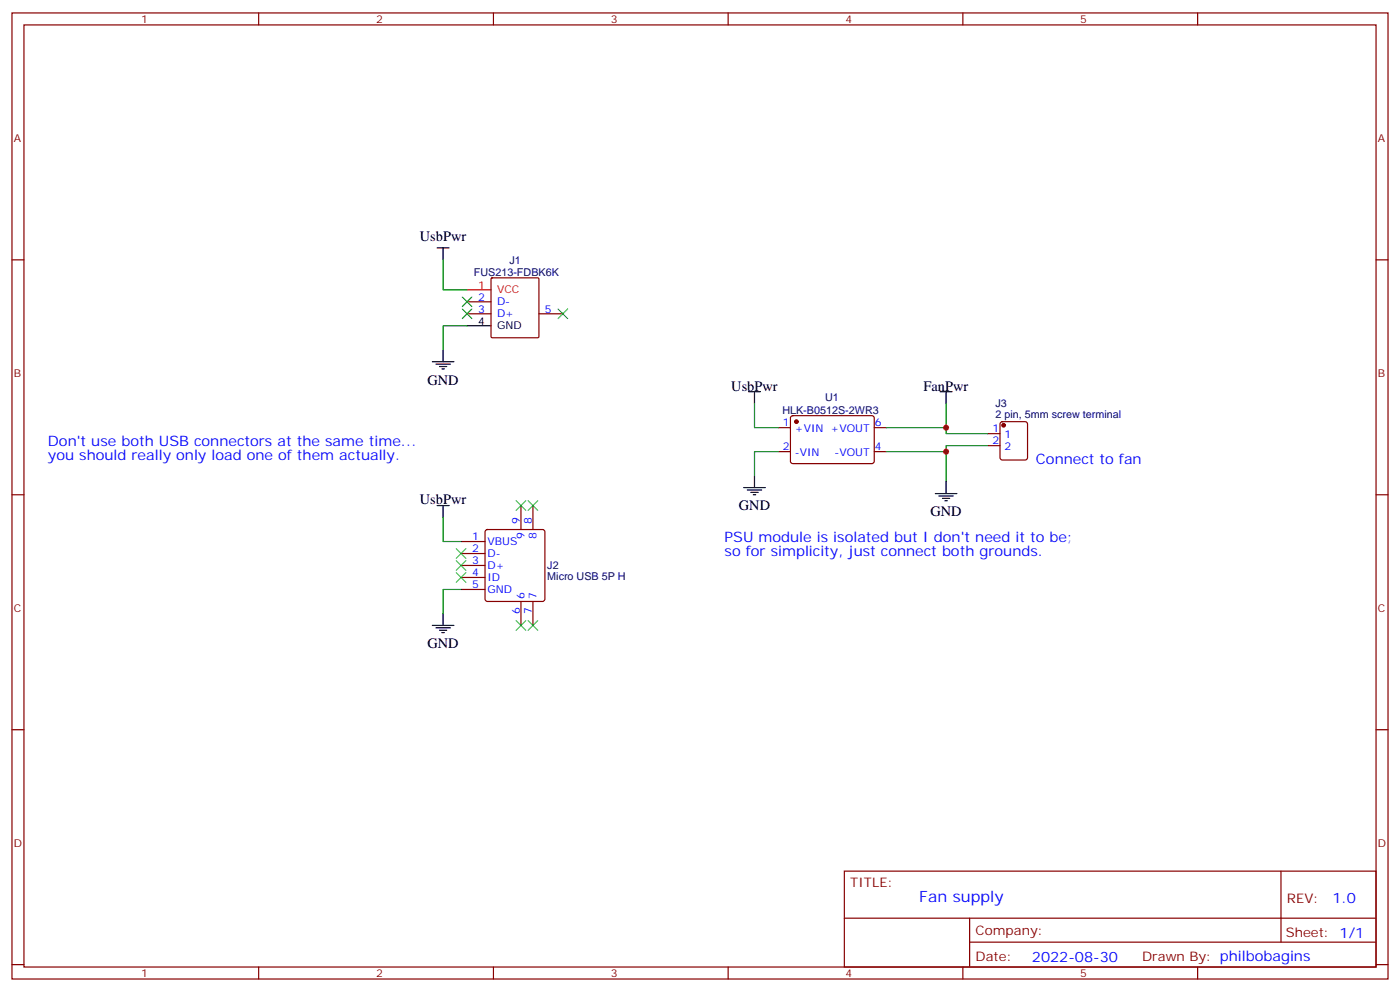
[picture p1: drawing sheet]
<svg xmlns="http://www.w3.org/2000/svg" width="412mm" height="292mm" viewBox="0 0 412 292" stroke-linecap="round" stroke-linejoin="round" font-family="sans-serif">
<g fill="none" stroke="#870000" stroke-width=".35">
<path d="M3.5 3.8h405.4v284.3h-405.4zM7.1 7.3h398.2v277.3h-398.2zM76.2 3.8v3.5M145.3 3.8v3.5M214.5 3.8v3.5M283.6 3.8v3.5M352.8 3.8v3.5M3.5 76.5h3.6M405.3 76.5h3.6M137.6 92.4h7M137.6 88.8h7M144.7 81.9l.3-.1h13.4l.3 .1v17.2l-.1 .3h-13.6l-.3-.2z"/>
<path d="M158.7 92.4h7.1M229.3 125.9h3.5M229.3 132.9h3.5M233.1 122.5l.4-.2 23.6 .1 .4 .6v13l-.7 .5-23.5-.1-.5-.7v-12.7zM257.5 125.9h3.6M257.5 132.9h3.6M291 127.6h3.6M291 131.2h3.6M294.8 124.3l.5-.2h6.7l.5 .2 .2 .5v9.9l-.3 .5-.4 .2h-6.7l-.5-.2-.2-.5v-9.9zM3.5 145.6h3.6M135.8 159.4h7.1M143.1 156.1l.5-.2h16.2l.5 .2 .2 .5v19.7l-.2 .5-.5 .2h-16.2l-.5-.2-.2-.5v-19.7z"/>
<path d="M153.5 148.8v7.1M157 148.8v7.1M405.3 145.6h3.6M135.8 162.9h7.1M135.8 166.4h7.1M135.8 170h7.1M135.8 173.5h7.1M153.5 177v7.1M157 177v7.1M3.5 214.8h3.6M405.3 214.8h3.6M248.7 256.4h156.6v28.2h-156.6z"/>
<path d="M377.3 256.4v20.9M248.7 270.2h156.5M285.6 277.3h119.6M285.6 270.2v14.2M3.5 283.9h3.6M76.2 284.6v3.5M145.3 284.6v3.5M214.5 284.6v3.5M283.6 284.6v3.5M352.8 284.6v3.5M405.3 283.9h3.6"/>
</g>
<g fill="#870000" stroke="#870000" stroke-width=".35">
<circle cx="234.6" cy="124.1" r=".53"/>
<circle cx="295.6" cy="125.2" r=".53"/>
</g>
<path d="M130.5 76.5v8.8h7.1M137.6 95.9h-7.1v7M222.2 118.8v7.1h7.1M278.7 118.8v7.1M229.3 132.9h-7.1v7.1M261.1 125.9h17.6v1.7h12.3M278.7 132.9v8.8M291 131.2h-12.3v1.7h-17.6M130.5 152.3v7.1h5.3M135.8 173.5h-5.3v7.1" fill="none" stroke="#008700" stroke-width=".35"/>
<g fill="none" stroke="#000" stroke-width=".35">
<path d="M128.8 73h3.5M130.5 73v3.5M137.6 95.9h7M127.4 106.5h6.3M128.4 107.2h4.2M129.5 107.9h2.1M130.2 108.6h.7M130.5 102.9v3.6M220.5 115.3h3.5M222.2 115.3v3.5M276.9 115.3h3.6M278.7 115.3v3.5"/>
<path d="M222.2 140v3.5M128.8 148.8h3.5M130.5 148.8v3.5M219.1 143.5h6.3M220.1 144.2h4.3M221.2 144.9h2.1M221.9 145.6h.7M275.5 145.3h6.4M276.6 146h4.2M277.6 146.7h2.2M278.3 147.4h.7M278.7 141.7v3.6"/>
<path d="M127.4 184.1h6.3M128.4 184.8h4.2M129.5 185.5h2.1M130.2 186.2h.7M130.5 180.6v3.5"/>
</g>
<path d="M137.6 85.3h7" fill="none" stroke="#f00" stroke-width=".35"/>
<g fill="none" stroke="#3c3" stroke-width=".35">
<path d="M136.2 87.4l2.8 2.8M136.2 90.9l2.8 2.9M139 87.4l-2.8 2.8M139 90.9l-2.8 2.9M164.4 90.9l2.8 2.9M167.2 90.9l-2.8 2.9M152 147.4l2.9 2.8M154.9 147.4l-2.9 2.8M155.6 147.4l2.8 2.8M158.4 147.4l-2.8 2.8M134.4 168.6l2.8 2.8M134.4 165l2.8 2.9"/>
<path d="M134.4 161.5l2.8 2.8M137.2 165l-2.8 2.9M137.2 168.6l-2.8 2.8M137.2 161.5l-2.8 2.8M152 182.7l2.9 2.8M154.9 182.7l-2.9 2.8M155.6 182.7l2.8 2.8M158.4 182.7l-2.8 2.8"/>
</g>
<g fill="#c00">
<circle cx="278.7" cy="132.9" r=".88"/>
<circle cx="278.7" cy="125.9" r=".88"/>
</g>
<text font-size="4.6" fill="#00f" x="270.8" y="265.4">Fan supply</text>
<g font-size="4.2">
<text x="123.7" y="70.8">UsbPwr</text>
<text x="125.9" y="113.2">GND</text>
<text x="215.4" y="114.9">UsbPwr</text>
<text x="272" y="114.9">FanPwr</text>
<text x="123.7" y="148.4">UsbPwr</text>
<text x="217.7" y="150.2">GND</text>
<text x="274.1" y="152">GND</text>
<text x="125.9" y="190.8">GND</text>
</g>
<g font-size="4.2" fill="#00f">
<text x="14.1" y="131.2">Don't use both USB connectors at the same time...</text>
<text x="14.1" y="135.4">you should really only load one of them actually.</text>
<text x="305.2" y="136.5">Connect to fan</text>
<text x="213.4" y="159.4">PSU module is isolated but I don't need it to be;</text>
<text x="213.4" y="163.6">so for simplicity, just connect both grounds.</text>
<text x="392.5" y="265.7">1.0</text>
<text x="304" y="283">2022-08-30</text>
</g>
<g font-size="3.9" fill="#800">
<text x="250.5" y="261">TITLE:</text>
<text x="379.1" y="265.7">REV:</text>
<text x="287.4" y="275.2">Company:</text>
<text x="378.7" y="275.8">Sheet: 1/1</text>
<text x="287.4" y="282.9">Date:</text>
<text x="336.4" y="282.9">Drawn By: philbobagins</text>
</g>
<g font-size="3.2" fill="#800">
<text x="41.6" y="6.8">1</text>
<text x="110.8" y="6.8">2</text>
<text x="179.9" y="6.8">3</text>
<text x="249.1" y="6.8">4</text>
<text x="318.2" y="6.8">5</text>
<text x="4.1" y="41.9">A</text>
<text x="405.9" y="41.9">A</text>
<text x="4.1" y="111.1">B</text>
<text x="405.9" y="111.1">B</text>
<text x="4.1" y="180.2">C</text>
<text x="405.9" y="180.2">C</text>
<text x="4.1" y="249.3">D</text>
<text x="405.9" y="249.3">D</text>
<text x="41.6" y="287.6">1</text>
<text x="110.8" y="287.6">2</text>
<text x="179.9" y="287.6">3</text>
<text x="249.1" y="287.6">4</text>
<text x="318.2" y="287.6">5</text>
</g>
<g font-size="3.2" fill="#000080">
<text x="150.1" y="77.6">J1</text>
<text x="139.6" y="81.2">FUS213-FDBK6K</text>
<text x="243.1" y="118.1">U1</text>
<text x="293.2" y="119.9">J3</text>
<text x="230.5" y="121.7">HLK-B0512S-2WR3</text>
<text x="293.2" y="123">2 pin, 5mm screw terminal</text>
<text x="161.2" y="167.5">J2</text>
<text x="161.2" y="170.7">Micro USB 5P H</text>
</g>
<g font-size="3.2" fill="#00f">
<text x="140.9" y="88.5">2</text>
<text x="146.4" y="89.9">D-</text>
<text x="140.9" y="92">3</text>
<text x="146.4" y="93.4">D+</text>
<text x="160.5" y="92">5</text>
<text x="230.6" y="125.5">1</text>
<text x="257.7" y="125.5">6</text>
<text x="234.1" y="127.3">+VIN +VOUT</text>
<text x="292.4" y="127.3">1</text>
<text x="292.4" y="130.8">2</text>
<text x="295.9" y="129">1</text>
<text x="230.6" y="132.6">2</text>
<text x="234.1" y="134.3">-VIN</text>
<text x="245.8" y="134.3">-VOUT</text>
<text x="257.7" y="132.6">4</text>
<text x="295.9" y="132.6">2</text>
<text x="153.1" y="154.1" transform="rotate(-90 153.1 154.1)">9</text>
<text x="156.6" y="154.1" transform="rotate(-90 156.6 154.1)">8</text>
<text x="139.1" y="159">1</text>
<text x="143.6" y="160.4">VBUS</text>
<text x="154.5" y="158.6" transform="rotate(-90 154.5 158.6)">9</text>
<text x="158" y="158.6" transform="rotate(-90 158 158.6)">8</text>
<text x="139.1" y="162.6">2</text>
<text x="139.1" y="166.1">3</text>
<text x="143.6" y="164">D-</text>
<text x="143.6" y="167.5">D+</text>
<text x="139.1" y="169.6">4</text>
<text x="139.1" y="173.1">5</text>
<text x="143.6" y="171">ID</text>
<text x="143.6" y="174.6">GND</text>
<text x="154.5" y="176.3" transform="rotate(-90 154.5 176.3)">6</text>
<text x="158" y="176.3" transform="rotate(-90 158 176.3)">7</text>
<text x="153.1" y="180.8" transform="rotate(-90 153.1 180.8)">6</text>
<text x="156.6" y="180.8" transform="rotate(-90 156.6 180.8)">7</text>
</g>
<g font-size="3.2" fill="#f00">
<text x="140.9" y="84.9">1</text>
<text x="146.4" y="86.4">VCC</text>
</g>
<g font-size="3.2">
<text x="140.9" y="95.5">4</text>
<text x="146.4" y="96.9">GND</text>
</g>
</svg>
